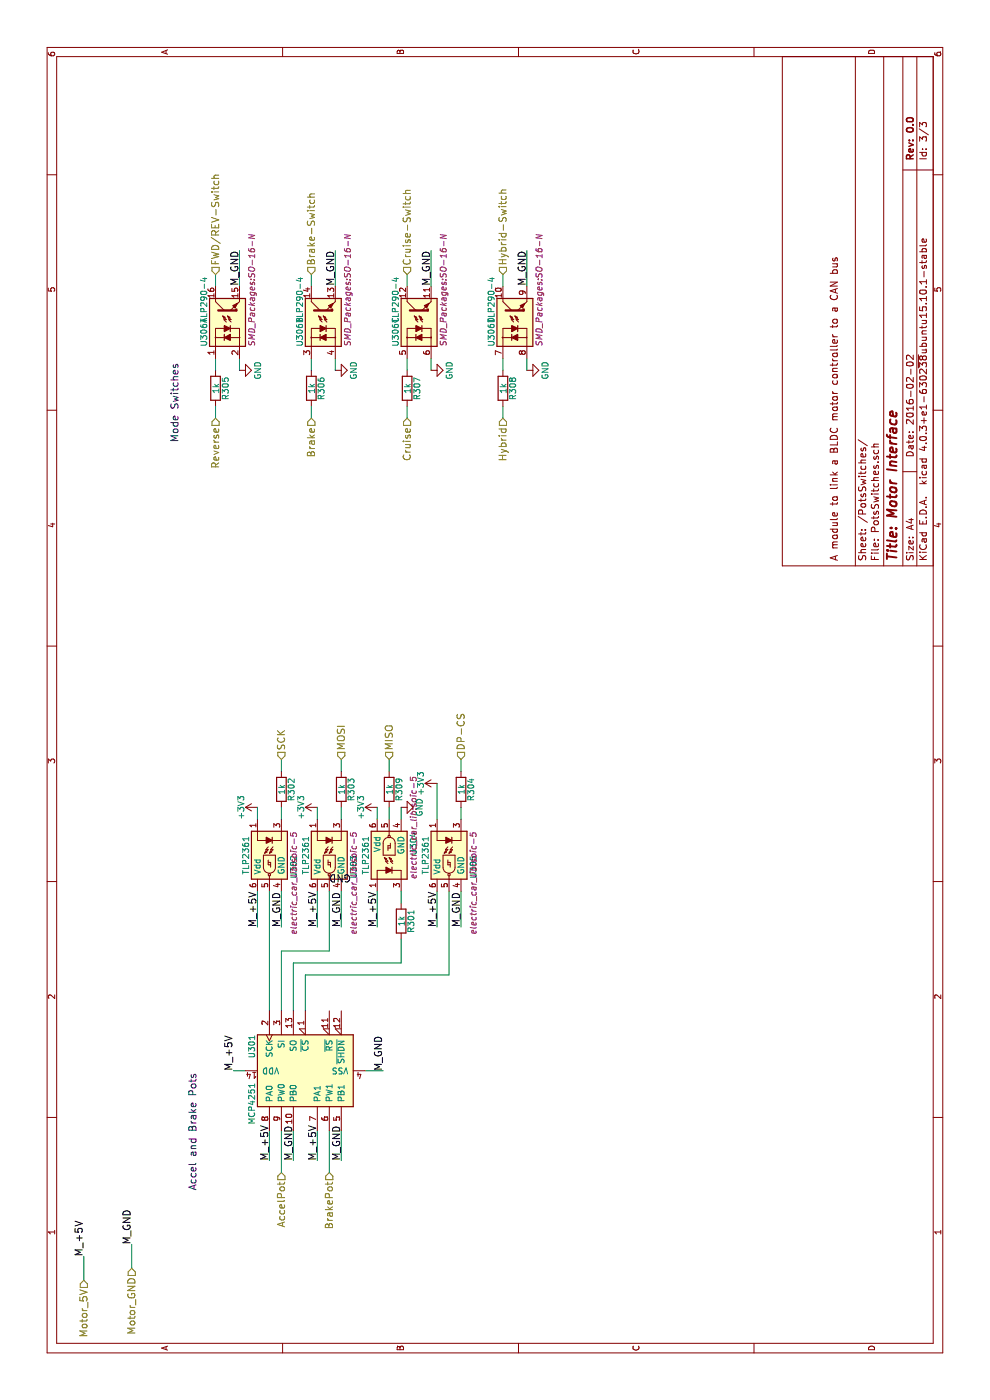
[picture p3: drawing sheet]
EESchema Schematic File Version 2
LIBS:power
LIBS:device
LIBS:transistors
LIBS:conn
LIBS:linear
LIBS:regul
LIBS:74xx
LIBS:cmos4000
LIBS:adc-dac
LIBS:memory
LIBS:xilinx
LIBS:microcontrollers
LIBS:dsp
LIBS:microchip
LIBS:analog_switches
LIBS:motorola
LIBS:texas
LIBS:intel
LIBS:audio
LIBS:interface
LIBS:digital-audio
LIBS:philips
LIBS:display
LIBS:cypress
LIBS:siliconi
LIBS:opto
LIBS:atmel
LIBS:contrib
LIBS:valves
LIBS:electric_car
LIBS:Motor-interface-cache
EELAYER 25 0
EELAYER END
$Descr A4 11693 8268
encoding utf-8
Sheet 3 3
Title "Motor Interface"
Date "2016-02-02"
Rev "0.0"
Comp ""
Comment1 "A module to link a BLDC motor controller to a CAN bus"
Comment2 ""
Comment3 ""
Comment4 ""
$EndDescr
Wire Wire Line
	2000 2650 2250 2650
Text Label 1300 1100 0    59   ~ 0
M_GND
Text Label 1200 700  0    60   ~ 0
M_+5V
Wire Wire Line
	2000 2250 2250 2250
Text Notes 1750 1650 0    60   ~ 0
Accel and Brake Pots
$Comp
L GND #PWR308
U 1 1
P 8600 3600
F 0 "#PWR308" H 8600 3350 50  0001 C CNN
F 1 "GND" H 8600 3450 50  0000 C CNN
F 2 "" H 8600 3600 50  0000 C CNN
F 3 "" H 8600 3600 50  0000 C CNN
	1    8600 3600
	1    0    0    -1  
$EndComp
Wire Wire Line
	9400 1800 9300 1800
$Comp
L R R305
U 1 1
P 8450 1800
F 0 "R305" V 8530 1800 50  0000 C CNN
F 1 "1k" V 8450 1800 50  0000 C CNN
F 2 "Resistors_SMD:R_1206_HandSoldering" V 8380 1800 50  0001 C CNN
F 3 "" H 8450 1800 50  0000 C CNN
	1    8450 1800
	0    1    1    0   
$EndComp
Wire Wire Line
	8600 1800 8700 1800
Wire Wire Line
	9400 2600 9300 2600
$Comp
L R R306
U 1 1
P 8450 2600
F 0 "R306" V 8530 2600 50  0000 C CNN
F 1 "1k" V 8450 2600 50  0000 C CNN
F 2 "Resistors_SMD:R_1206_HandSoldering" V 8380 2600 50  0001 C CNN
F 3 "" H 8450 2600 50  0000 C CNN
	1    8450 2600
	0    1    1    0   
$EndComp
Wire Wire Line
	8600 2600 8700 2600
Wire Wire Line
	9400 3400 9300 3400
$Comp
L R R307
U 1 1
P 8450 3400
F 0 "R307" V 8530 3400 50  0000 C CNN
F 1 "1k" V 8450 3400 50  0000 C CNN
F 2 "Resistors_SMD:R_1206_HandSoldering" V 8380 3400 50  0001 C CNN
F 3 "" H 8450 3400 50  0000 C CNN
	1    8450 3400
	0    1    1    0   
$EndComp
Wire Wire Line
	8600 3400 8700 3400
Wire Wire Line
	9400 4200 9300 4200
$Comp
L R R308
U 1 1
P 8450 4200
F 0 "R308" V 8530 4200 50  0000 C CNN
F 1 "1k" V 8450 4200 50  0000 C CNN
F 2 "Resistors_SMD:R_1206_HandSoldering" V 8380 4200 50  0001 C CNN
F 3 "" H 8450 4200 50  0000 C CNN
	1    8450 4200
	0    1    1    0   
$EndComp
$Comp
L TLP2361 U304
U 1 1
P 4550 3250
F 0 "U304" H 4550 3050 50  0000 L CNN
F 1 "TLP2361" H 4550 3450 50  0000 C CNN
F 2 "electric_car_lib:soic-5" H 4350 3050 50  0000 L CIN
F 3 "" H 4550 3250 50  0000 L CNN
	1    4550 3250
	1    0    0    -1  
$EndComp
$Comp
L TLP2361 U305
U 1 1
P 4550 3750
F 0 "U305" H 4550 3550 50  0000 L CNN
F 1 "TLP2361" H 4550 3950 50  0000 C CNN
F 2 "electric_car_lib:soic-5" H 4350 3550 50  0000 L CIN
F 3 "" H 4550 3750 50  0000 L CNN
	1    4550 3750
	-1   0    0    -1  
$EndComp
$Comp
L TLP2361 U303
U 1 1
P 4550 2750
F 0 "U303" H 4550 2550 50  0000 L CNN
F 1 "TLP2361" H 4550 2950 50  0000 C CNN
F 2 "electric_car_lib:soic-5" H 4350 2550 50  0000 L CIN
F 3 "" H 4550 2750 50  0000 L CNN
	1    4550 2750
	-1   0    0    -1  
$EndComp
$Comp
L TLP2361 U302
U 1 1
P 4550 2250
F 0 "U302" H 4550 2050 50  0000 L CNN
F 1 "TLP2361" H 4550 2450 50  0000 C CNN
F 2 "electric_car_lib:soic-5" H 4350 2050 50  0000 L CIN
F 3 "" H 4550 2250 50  0000 L CNN
	1    4550 2250
	-1   0    0    -1  
$EndComp
$Comp
L GND #PWR304
U 1 1
P 4950 3350
F 0 "#PWR304" H 4950 3100 50  0001 C CNN
F 1 "GND" H 4950 3200 50  0000 C CNN
F 2 "" H 4950 3350 50  0000 C CNN
F 3 "" H 4950 3350 50  0000 C CNN
	1    4950 3350
	1    0    0    -1  
$EndComp
Text Label 4400 2750 3    59   ~ 0
GND
Text Label 3950 2350 0    59   ~ 0
M_GND
Text Label 3950 2850 0    59   ~ 0
M_GND
$Comp
L R R302
U 1 1
P 5100 2350
F 0 "R302" V 5180 2350 50  0000 C CNN
F 1 "1k" V 5100 2350 50  0000 C CNN
F 2 "Resistors_SMD:R_1206_HandSoldering" V 5030 2350 50  0001 C CNN
F 3 "" H 5100 2350 50  0000 C CNN
	1    5100 2350
	0    1    1    0   
$EndComp
$Comp
L R R303
U 1 1
P 5100 2850
F 0 "R303" V 5180 2850 50  0000 C CNN
F 1 "1k" V 5100 2850 50  0000 C CNN
F 2 "Resistors_SMD:R_1206_HandSoldering" V 5030 2850 50  0001 C CNN
F 3 "" H 5100 2850 50  0000 C CNN
	1    5100 2850
	0    1    1    0   
$EndComp
$Comp
L R R304
U 1 1
P 5100 3850
F 0 "R304" V 5180 3850 50  0000 C CNN
F 1 "1k" V 5100 3850 50  0000 C CNN
F 2 "Resistors_SMD:R_1206_HandSoldering" V 5030 3850 50  0001 C CNN
F 3 "" H 5100 3850 50  0000 C CNN
	1    5100 3850
	0    1    1    0   
$EndComp
$Comp
L R R301
U 1 1
P 4000 3350
F 0 "R301" V 4080 3350 50  0000 C CNN
F 1 "1k" V 4000 3350 50  0000 C CNN
F 2 "Resistors_SMD:R_1206_HandSoldering" V 3930 3350 50  0001 C CNN
F 3 "" H 4000 3350 50  0000 C CNN
	1    4000 3350
	0    1    1    0   
$EndComp
Wire Wire Line
	3950 2350 4250 2350
Wire Wire Line
	3950 2150 4250 2150
Text Label 3950 3850 0    59   ~ 0
M_GND
Wire Wire Line
	5350 3850 5250 3850
Wire Wire Line
	5350 2850 5250 2850
Wire Wire Line
	5350 2350 5250 2350
$Comp
L +3V3 #PWR303
U 1 1
P 4950 3150
F 0 "#PWR303" H 4950 3000 50  0001 C CNN
F 1 "+3V3" H 4950 3290 50  0000 C CNN
F 2 "" H 4950 3150 50  0000 C CNN
F 3 "" H 4950 3150 50  0000 C CNN
	1    4950 3150
	1    0    0    -1  
$EndComp
Wire Wire Line
	4950 3150 4850 3150
Wire Wire Line
	4850 3350 4950 3350
Wire Wire Line
	4950 2350 4850 2350
Wire Wire Line
	4850 2850 4950 2850
Wire Wire Line
	4950 3850 4850 3850
$Comp
L +3V3 #PWR301
U 1 1
P 4950 2150
F 0 "#PWR301" H 4950 2000 50  0001 C CNN
F 1 "+3V3" H 4950 2290 50  0000 C CNN
F 2 "" H 4950 2150 50  0000 C CNN
F 3 "" H 4950 2150 50  0000 C CNN
	1    4950 2150
	1    0    0    -1  
$EndComp
$Comp
L +3V3 #PWR302
U 1 1
P 4950 2650
F 0 "#PWR302" H 4950 2500 50  0001 C CNN
F 1 "+3V3" H 4950 2790 50  0000 C CNN
F 2 "" H 4950 2650 50  0000 C CNN
F 3 "" H 4950 2650 50  0000 C CNN
	1    4950 2650
	1    0    0    -1  
$EndComp
$Comp
L +3V3 #PWR305
U 1 1
P 5150 3650
F 0 "#PWR305" H 5150 3500 50  0001 C CNN
F 1 "+3V3" H 5150 3790 50  0000 C CNN
F 2 "" H 5150 3650 50  0000 C CNN
F 3 "" H 5150 3650 50  0000 C CNN
	1    5150 3650
	1    0    0    -1  
$EndComp
Wire Wire Line
	5150 3650 4850 3650
Wire Wire Line
	4950 2650 4850 2650
Wire Wire Line
	4950 2150 4850 2150
Wire Wire Line
	4250 2650 3950 2650
Wire Wire Line
	4250 2850 3950 2850
Wire Wire Line
	4150 3350 4250 3350
Wire Wire Line
	4250 3650 3950 3650
Wire Wire Line
	4250 3850 3950 3850
Wire Wire Line
	3250 2250 4250 2250
Wire Wire Line
	4250 2750 3750 2750
Wire Wire Line
	3750 2750 3750 2350
Wire Wire Line
	3750 2350 3250 2350
Wire Wire Line
	3250 2450 3650 2450
Wire Wire Line
	3650 2450 3650 3350
Wire Wire Line
	3650 3350 3850 3350
Wire Wire Line
	4250 3750 3550 3750
Wire Wire Line
	3550 3750 3550 2550
Wire Wire Line
	3550 2550 3250 2550
Wire Wire Line
	3950 3150 4250 3150
Wire Wire Line
	2750 3200 2750 3050
Wire Wire Line
	2750 1950 2750 2050
Text HLabel 1000 700  0    60   Input ~ 0
Motor_5V
Wire Wire Line
	1000 700  1200 700 
Text HLabel 1100 1100 0    60   Input ~ 0
Motor_GND
Wire Wire Line
	1100 1100 1300 1100
Text HLabel 9400 1800 2    60   Input ~ 0
FWD/REV-Switch
Text HLabel 9400 2600 2    60   Input ~ 0
Brake-Switch
Text HLabel 9400 3400 2    60   Input ~ 0
Cruise-Switch
Text HLabel 9400 4200 2    60   Input ~ 0
Hybrid-Switch
Wire Wire Line
	8600 4200 8700 4200
$Comp
L GND #PWR309
U 1 1
P 8600 4400
F 0 "#PWR309" H 8600 4150 50  0001 C CNN
F 1 "GND" H 8600 4250 50  0000 C CNN
F 2 "" H 8600 4400 50  0000 C CNN
F 3 "" H 8600 4400 50  0000 C CNN
	1    8600 4400
	1    0    0    -1  
$EndComp
$Comp
L GND #PWR307
U 1 1
P 8600 2800
F 0 "#PWR307" H 8600 2550 50  0001 C CNN
F 1 "GND" H 8600 2650 50  0000 C CNN
F 2 "" H 8600 2800 50  0000 C CNN
F 3 "" H 8600 2800 50  0000 C CNN
	1    8600 2800
	1    0    0    -1  
$EndComp
Wire Wire Line
	9600 2000 9300 2000
Wire Wire Line
	9600 2800 9300 2800
Wire Wire Line
	9300 3600 9600 3600
Wire Wire Line
	9600 4400 9300 4400
$Comp
L GND #PWR306
U 1 1
P 8600 2000
F 0 "#PWR306" H 8600 1750 50  0001 C CNN
F 1 "GND" H 8600 1850 50  0000 C CNN
F 2 "" H 8600 2000 50  0000 C CNN
F 3 "" H 8600 2000 50  0000 C CNN
	1    8600 2000
	1    0    0    -1  
$EndComp
Wire Wire Line
	8700 2000 8600 2000
Wire Wire Line
	8700 2800 8600 2800
Wire Wire Line
	8700 3600 8600 3600
Wire Wire Line
	8700 4400 8600 4400
Text HLabel 8200 1800 0    60   Input ~ 0
Reverse
Text HLabel 8200 2600 0    60   Input ~ 0
Brake
Text HLabel 8200 3400 0    60   Input ~ 0
Cruise
Text HLabel 8200 4200 0    60   Input ~ 0
Hybrid
Wire Wire Line
	8300 1800 8200 1800
Wire Wire Line
	8200 2600 8300 2600
Wire Wire Line
	8300 3400 8200 3400
Wire Wire Line
	8200 4200 8300 4200
Text HLabel 5350 2350 2    60   Input ~ 0
SCK
Text HLabel 5350 2850 2    60   Input ~ 0
MOSI
Text HLabel 5350 3250 2    60   Input ~ 0
MISO
Text HLabel 5350 3850 2    60   Input ~ 0
DP-CS
Text HLabel 1900 2750 0    60   Input ~ 0
BrakePot
Text HLabel 1900 2350 0    60   Input ~ 0
AccelPot
Wire Wire Line
	2250 2350 1900 2350
Wire Wire Line
	2250 2750 1900 2750
Wire Wire Line
	2000 2450 2250 2450
Wire Wire Line
	2000 2850 2250 2850
Text Notes 8000 1500 0    60   ~ 0
Mode Switches
$Comp
L TLP290-4 U306
U 1 1
P 9000 1900
F 0 "U306" H 8800 2100 50  0000 L CNN
F 1 "TLP290-4" H 9000 2100 50  0000 L CNN
F 2 "SMD_Packages:SO-16-N" H 8800 1700 50  0000 L CIN
F 3 "" H 9025 1900 50  0000 L CNN
	1    9000 1900
	1    0    0    -1  
$EndComp
$Comp
L TLP290-4 U306
U 2 1
P 9000 2700
F 0 "U306" H 8800 2900 50  0000 L CNN
F 1 "TLP290-4" H 9000 2900 50  0000 L CNN
F 2 "SMD_Packages:SO-16-N" H 8800 2500 50  0000 L CIN
F 3 "" H 9025 2700 50  0000 L CNN
	2    9000 2700
	1    0    0    -1  
$EndComp
$Comp
L TLP290-4 U306
U 3 1
P 9000 3500
F 0 "U306" H 8800 3700 50  0000 L CNN
F 1 "TLP290-4" H 9000 3700 50  0000 L CNN
F 2 "SMD_Packages:SO-16-N" H 8800 3300 50  0000 L CIN
F 3 "" H 9025 3500 50  0000 L CNN
	3    9000 3500
	1    0    0    -1  
$EndComp
$Comp
L TLP290-4 U306
U 4 1
P 9000 4300
F 0 "U306" H 8800 4500 50  0000 L CNN
F 1 "TLP290-4" H 9000 4500 50  0000 L CNN
F 2 "SMD_Packages:SO-16-N" H 8800 4100 50  0000 L CIN
F 3 "" H 9025 4300 50  0000 L CNN
	4    9000 4300
	1    0    0    -1  
$EndComp
$Comp
L MCP4251 U301
U 1 1
P 2750 2550
F 0 "U301" H 2450 3000 50  0000 L CNN
F 1 "MCP4251" H 2850 3000 50  0000 L CNN
F 2 "SMD_Packages:SOIC-14_N" H 2750 2650 50  0001 C CNN
F 3 "" H 2750 2650 50  0000 C CNN
	1    2750 2550
	-1   0    0    -1  
$EndComp
$Comp
L R R309
U 1 1
P 5100 3250
F 0 "R309" V 5180 3250 50  0000 C CNN
F 1 "1k" V 5100 3250 50  0000 C CNN
F 2 "Resistors_SMD:R_1206_HandSoldering" V 5030 3250 50  0001 C CNN
F 3 "" H 5100 3250 50  0000 C CNN
	1    5100 3250
	0    1    1    0   
$EndComp
Wire Wire Line
	5350 3250 5250 3250
Wire Wire Line
	4950 3250 4850 3250
Text Label 2000 2250 0    60   ~ 0
M_+5V
Text Label 2000 2650 0    60   ~ 0
M_+5V
Text Label 2000 2450 0    59   ~ 0
M_GND
Text Label 2000 2850 0    59   ~ 0
M_GND
Text Label 3950 2150 0    60   ~ 0
M_+5V
Text Label 3950 3150 0    60   ~ 0
M_+5V
Text Label 3950 2650 0    60   ~ 0
M_+5V
Text Label 3950 3650 0    60   ~ 0
M_+5V
Text Label 9600 2000 2    59   ~ 0
M_GND
Text Label 9600 2800 2    59   ~ 0
M_GND
Text Label 9600 3600 2    59   ~ 0
M_GND
Text Label 9600 4400 2    59   ~ 0
M_GND
Text Label 2750 3200 0    59   ~ 0
M_GND
Text Label 2750 1950 0    60   ~ 0
M_+5V
$EndSCHEMATC
